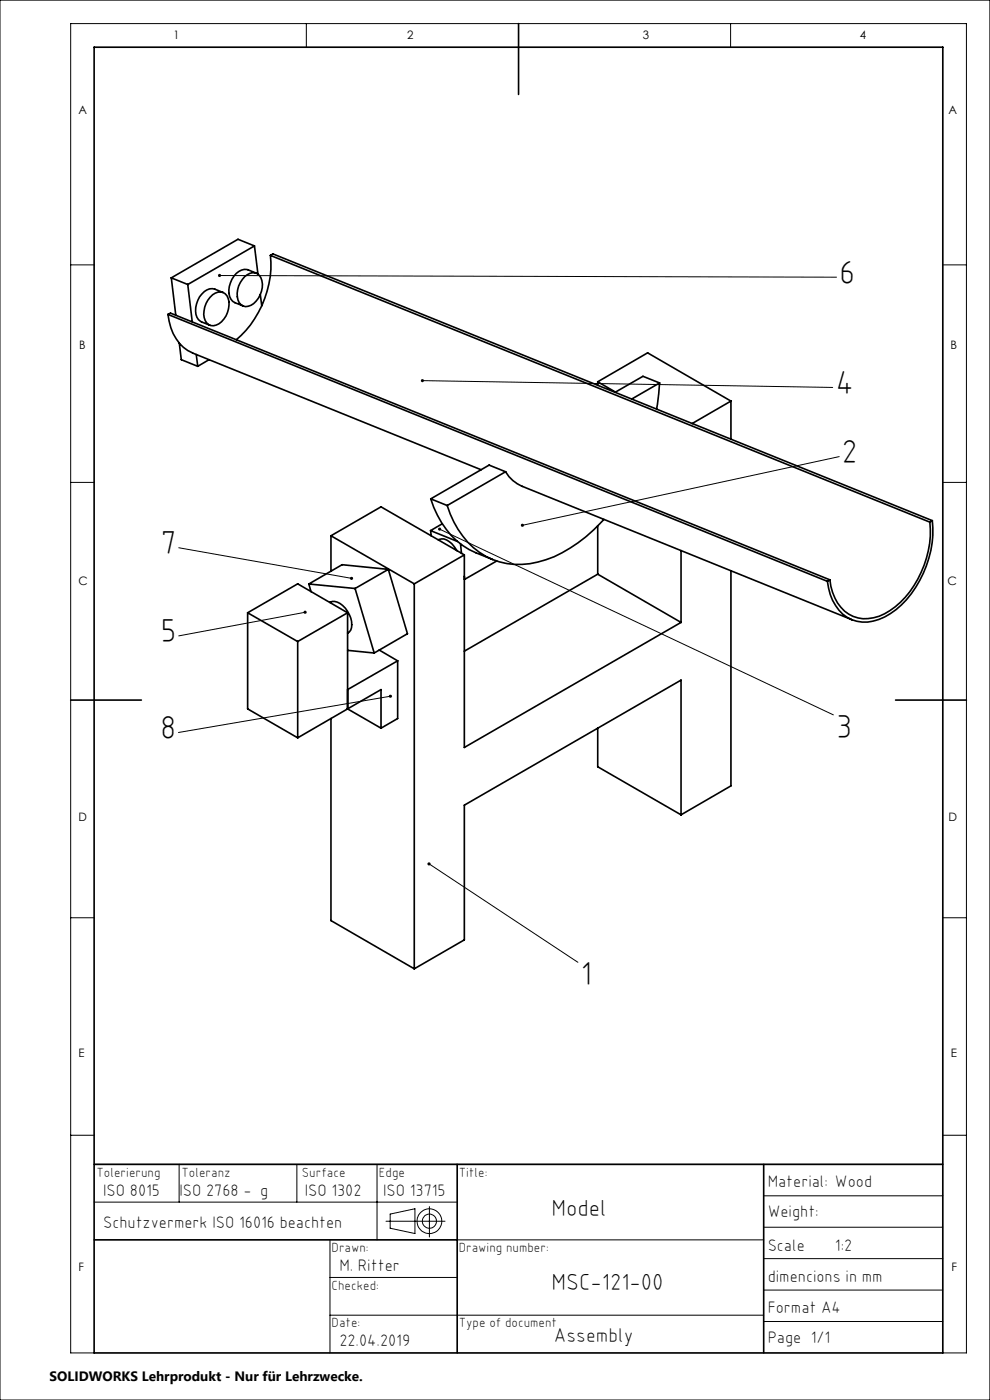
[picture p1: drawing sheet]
<svg xmlns="http://www.w3.org/2000/svg" width="210mm" height="297mm" viewBox="0 0 210 297" stroke-linecap="round" stroke-linejoin="round" font-family="sans-serif">
<g fill="none" stroke="#000" stroke-width=".21">
<path d="M0 0h210v297h-210zM65 5v5M155 5v5M15 56.2h5M46.6 58.5l130.8 .3M200 56.2h5M89.6 80.7l87 1.5M178 96.9l-67.2 14.5M15 102.3h5M37.9 116.2l36.7 6.5M93.2 112.3l83.6 39.4M200 102.3h5"/>
<path d="M64.7 129.9l-26.8 5M82.8 147.7l-44.9 7.7M15 194.7h5M91 183.3l31.6 20.8M200 194.7h5M15 240.8h5M20 255h77M20 247h180M38 247v8M63 247v8M80 247v16M81.9 259.1h12.5"/>
<path d="M82.8 257.6l5.2-1.2v5.3l-5.2-1.1zM91.1 256v6.4M162 253.7h38M200 240.8h5M70 263v24M70 279h92M70 271h27M97 263h65M162 260.3h38M162 267h38M162 273.7h38M20 287h-5v-282h190v282h-5"/>
<path d="M162 280.3h38"/>
<circle cx="91.1" cy="259.1" r="2.62"/>
<circle cx="91.1" cy="259.1" r="1.5"/>
</g>
<g fill="none" stroke="#000" stroke-width=".35">
<path d="M20 10h180v277h-180zM110 5v15M36.3 58.9l3.5 1.5M36.3 58.9l1 8M51.9 58.7a2.04 2.04 0 0 1 3.5 .2 4.8 4.8 0 0 1-2.8 6.1 1.94 1.94 0 0 1-2.3-2 5.2 5.2 0 0 1 1.6-4.3zM54 52.2l-14.2 8.2M54 52.2l.7 5.9M54 52.2l-3.5-1.4-14.2 8.1M54.4 58a3.3 3.3 0 0 0-3.7-.4 4.9 4.9 0 0 0-1.7 5.9l.8 .7 1.8 .7M57.4 54.2a21.3 21.3 0 0 1-7.3 17.9M57.4 54.2l.5-.3 139.9 56.6M57.4 54.2l139.8 56.6"/>
<path d="M35.6 66.7a9.6 9.6 0 0 0 5.3 8.2l61.2 24.8M35.6 66.7l139.9 56.6M35.6 66.7l.6-.3 139.8 56.6M38 72.8l.5 3.5 3.4 1.4M39.8 60.4l1 7.9M41.6 75.2l.3 2.5M44.3 76.3l-2.4 1.4M44.6 63.1a2.2 2.2 0 0 1 3.6-.3 4.8 4.8 0 0 1-2.3 6.2 1.84 1.84 0 0 1-2.6-1.6 5.2 5.2 0 0 1 1.3-4.3zM47.3 62.1a3.2 3.2 0 0 0-3.4-.6 5 5 0 0 0-2.1 5.8 3.7 3.7 0 0 0 2.7 1.7M55.2 62.5l.3 2.4M126.8 81l3.8 2.2M126.8 81l10.6-6.1 17.6 10.2"/>
<path d="M126.8 81v.7M139.9 81.2l-.6 5.6M139.9 81.2l-3.5-1.4-5.9 3.4M139.9 81.2l-5.9 3.5M155 85.1l-8.2 4.7M155 85.1v8.1M70.2 113.7v7.5M70.2 113.7l17.7 10.2M70.2 113.7l10.6-6.2 17.7 10.2M91.3 112.6l.2 1.1M91.3 112.6l5.7 2.3M91.4 105.8a17.8 17.8 0 0 0 9.5 11.5l3.6 1.4"/>
<path d="M91.4 105.8l3.5 1.4M93 114.5h.1a2.31 2.31 0 0 1 2.7 .9l1.1 1.4M93.8 111.1l-2.5 1.5M94.9 107.2a17.8 17.8 0 0 0 9.5 11.5 17.2 17.2 0 0 0 14.8-1.4 32.5 32.5 0 0 0 8.9-7.1M97.7 115.4l.2 2M98.5 117.7l-10.6 6.2M98.5 117.7v40.9l46-26.6M105.3 119l-6.7 3.9M107.2 100.1a7.4 7.4 0 0 0 3.6 3.1l69.9 28.3M107.2 100.1l-12.3 7.1M107.2 100.1l-3.4-1.4-12.4 7.1M126.8 111.6v10.2"/>
<path d="M144.5 116.8v15.2M197.2 110.8a21 21 0 0 1-8.4 18.7 7.9 7.9 0 0 1-9.7 .1 10.3 10.3 0 0 1-3.1-6.6M197.8 110.5a22 22 0 0 1-8.9 19.7 8.4 8.4 0 0 1-9.2 .7 10.1 10.1 0 0 1-4.2-7.6M197.8 110.5l-.6 .3M52.5 130l10.6-6.1 10.6 6.1M52.5 130l10.6 6.1M52.5 130v20.4l10.6 6.1M63.1 136.1v20.4M65.5 123.9l.5 1.6M65.5 123.9l9.8 .9M70 127.8a2.21 2.21 0 0 1 2.7 .6 5 5 0 0 1 1.7 5.3l-.7 .6M73.7 130v20.4"/>
<path d="M73.7 138l5.7 .5M73.7 130l-10.6 6.1M75.3 124.8l4.1 13.7M80.4 137.9l3.9 2.3M82.4 120.8l-7.1 4M82.4 120.8l4 13.6-7 4.1M82.4 120.8l-9.8-1-7.1 4.1M87.9 123.9v81.6M98.5 122.9h.1M98.5 122.2l.1 .7M126.8 121.8l17.7 10.2M126.8 121.8l-28.3 16.3"/>
<path d="M155 121.1v45.6l-10.5 6.2M176 123l-.5 .3M15 148.5h15M70.2 152.4v42.9l17.7 10.2M73.7 150.4l7.1-4.1v8.2M73.7 150.4l7.1 4.1M73.7 150.4l-10.6 6.1M84.3 140.2l-10.6 6.1M84.3 140.2v12.2l-3.5 2.1M126.8 154.5v8.2l17.7 10.2M190 148.5h15M144.5 172.9v-28.6l-46 26.5v28.6l-10.6 6.1"/>
<path d="M20 247h180M97 247v40M162 247v40M20 263h77"/>
</g>
<path d="M46.3 58.2l-.1 .3h.4h-.4a.33 .33 0 0 0 .5 .2 .33 .33 0 0 0 .2-.5 .33 .33 0 0 0-.6 0zM89.4 80.5l-.1 .2h.3h-.3a.33 .33 0 0 0 .3 .4 .33 .33 0 0 0 .3-.5 .33 .33 0 0 0-.5-.1zM93.1 112l-.1 .1 .2 .2-.2-.2a.34 .34 0 0 0 .3 .5 .34 .34 0 0 0 .3-.5 .34 .34 0 0 0-.5-.1zM110.6 111.2l-.1 .3 .3-.1-.3 .1a.34 .34 0 0 0 .5 .2 .34 .34 0 0 0 .1-.5 .34 .34 0 0 0-.5 0zM90.8 183l.2 .3-.3-.2a.34 .34 0 0 0 .4 .4 .34 .34 0 0 0 .2-.5 .34 .34 0 0 0-.5 0zM82.6 147.5a.34 .34 0 0 0 .1 .5 .34 .34 0 0 0 .4-.4l-.3 .1 .3-.1-.2-.2zM64.5 129.7a.34 .34 0 0 0 .1 .5 .34 .34 0 0 0 .5-.4l-.4 .1 .3-.2a.31 .31 0 0 0-.2-.2 .31 .31 0 0 0-.3 .2zM74.3 122.4a.34 .34 0 0 0 .1 .6 .34 .34 0 0 0 .5-.2l-.3-.1 .3 .1a.35 .35 0 0 0-.2-.4 .35 .35 0 0 0-.4 0z" fill="#000"/>
<g font-size="7.1">
<text x="178" y="60.2">6</text>
<text x="177.2" y="83.5">4</text>
<text x="178.5" y="98.2">2</text>
<text x="34.1" y="117.6">7</text>
<text x="34.1" y="136.2">5</text>
<text x="34" y="156.7">8</text>
<text x="177.4" y="156.5">3</text>
<text x="123.1" y="209">1</text>
</g>
<g font-size="4.9">
<text x="117" y="258">Model</text>
<text x="117" y="273.6">MSC-121-00</text>
</g>
<text font-size="4.2" x="117.5" y="284.6">Assembly</text>
<g font-size="3.5">
<text x="162.8" y="251.8">Material: Wood</text>
<text x="21.9" y="253.8">ISO 8015</text>
<text x="38.1" y="253.8">ISO 2768 - g</text>
<text x="64.6" y="253.8">ISO 1302</text>
<text x="81.3" y="253.8">ISO 13715</text>
<text x="21.9" y="260.5">Schutzvermerk ISO 16016 beachten</text>
<text x="162.8" y="258.2">Weight:</text>
<text x="72" y="269.7">M. Ritter</text>
<text x="162.8" y="265.4">Scale</text>
<text x="177.1" y="265.4">1:2</text>
<text x="162.8" y="272">dimencions in mm</text>
<text x="162.8" y="278.5">Format A4</text>
<text x="72" y="285.6">22.04.2019</text>
<text x="162.8" y="284.9">Page 1/1</text>
</g>
<text font-size="2.9" x="10.5" y="292.9">SOLIDWORKS Lehrprodukt - Nur für Lehrzwecke.</text>
<g font-size="2.8">
<text x="20.5" y="249.6">Tolerierung</text>
<text x="38.5" y="249.6">Toleranz</text>
<text x="64" y="249.6">Surface</text>
<text x="80.4" y="249.6">Edge</text>
<text x="97.3" y="249.6">Title:</text>
<text x="70.3" y="265.5">Drawn:</text>
<text x="97.3" y="265.5">Drawing number:</text>
<text x="70.3" y="273.6">Checked:</text>
<text x="70.3" y="281.5">Date:</text>
<text x="97.3" y="281.5">Type of document</text>
</g>
<g font-size="2.5">
<text x="36.8" y="8.2">1</text>
<text x="86.4" y="8.2">2</text>
<text x="136.4" y="8.2">3</text>
<text x="182.4" y="8.2">4</text>
<text x="16.7" y="24.2">A</text>
<text x="201.2" y="24.2">A</text>
<text x="16.8" y="74.1">B</text>
<text x="201.6" y="74.1">B</text>
<text x="16.7" y="124.2">C</text>
<text x="201" y="124.2">C</text>
<text x="16.7" y="174.2">D</text>
<text x="201.2" y="174.2">D</text>
<text x="16.7" y="224.2">E</text>
<text x="201.7" y="224.2">E</text>
<text x="16.7" y="269.7">F</text>
<text x="201.8" y="269.7">F</text>
</g>
</svg>
